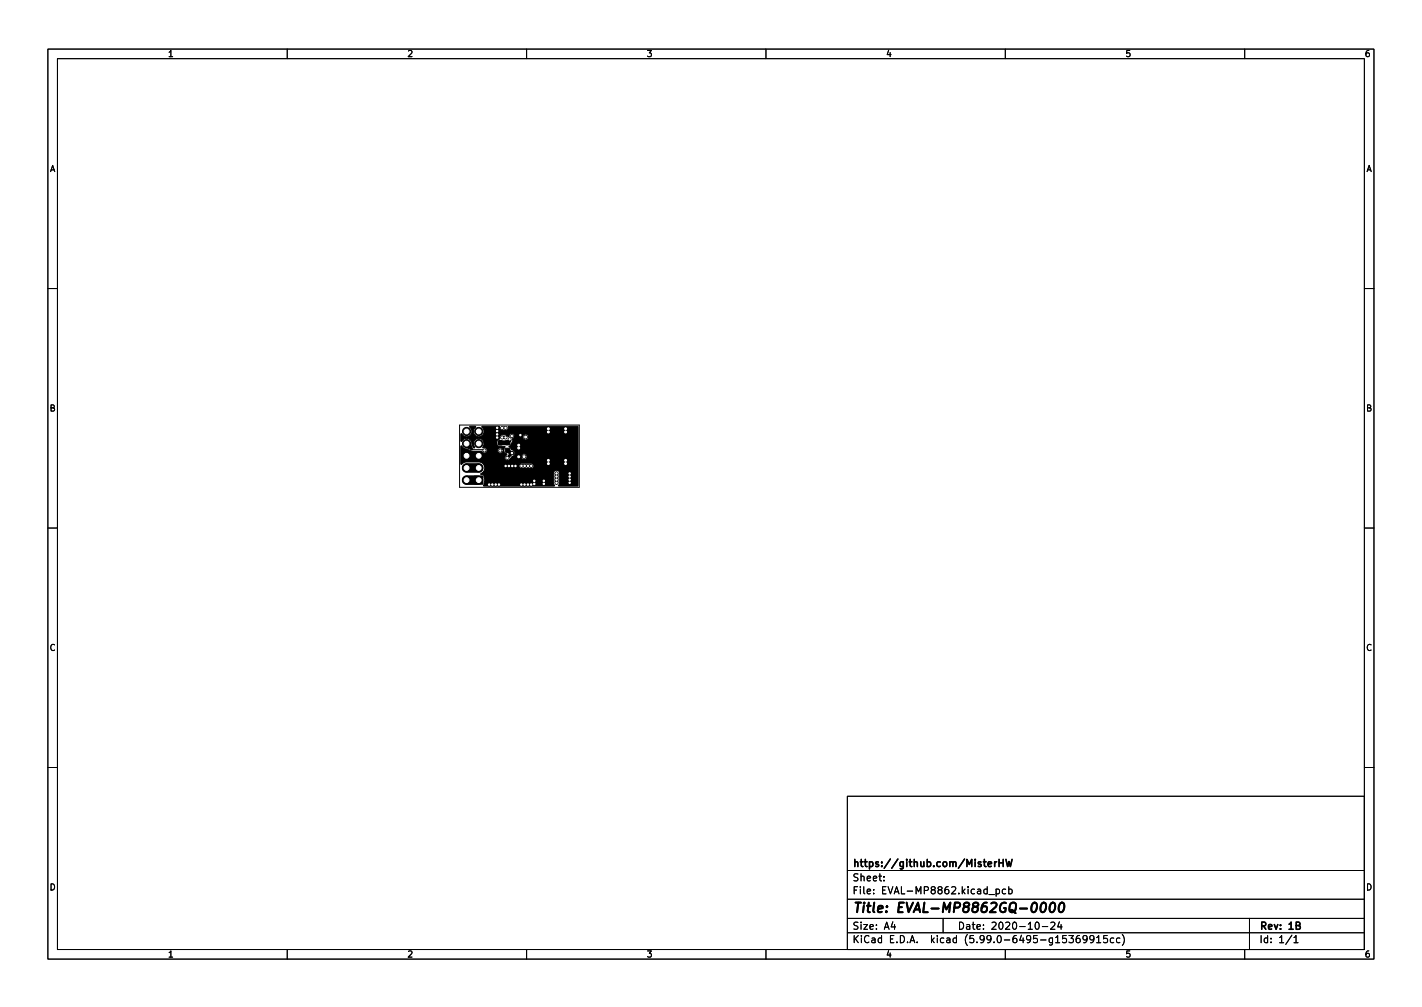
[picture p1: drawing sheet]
<svg xmlns="http://www.w3.org/2000/svg" width="297mm" height="210mm" viewBox="0 0 297 210" stroke-linecap="round" stroke-linejoin="round" font-family="sans-serif">
<g fill="none" stroke="#000" stroke-width=".21">
<path d="M10 10.2h277v190.1h-277zM12 12.2h273v186.1h-273zM60 10.2v2M110 10.2v2M160 10.2v2M210 10.2v2M260 10.2v2M10 60.2h2M285 60.2h2M96 88.7h25v13h-25zM10 110.2h2M285 110.2h2"/>
<path d="M10 160.2h2M177 166.3h108v32h-108zM285 160.2h2M60 198.3v2M110 198.3v2M160 198.3v2M177 194.8h108M177 191.8h108M177 187.8h108M177 181.8h108M184.6 183.8v.1M184.6 183v.1"/>
<path d="M186.5 192.5l-.4 1h1M186.9 193v1M197 191.8v3M206.6 186.8h1.1M208.1 185.7l.4-.1 .3 .3-.2 .7h-.5M208.1 185.6v1.5M210 198.3v2M210.1 185.7l-.5-.1-.2 .3 .1 .7h.6M210.7 185.7l.4-.1 .3 .3-.1 .7h-.6M210.7 185.1v1.5M216.4 192.7l.2-.2a.8 .8 0 0 1 .5 .8 .8 .8 0 0 1-.5 .7l-.2-.1-.2-.4zM217.7 193.5h1.2"/>
<path d="M219.5 192.7l.6-.2 .3 .5-1 1h1M221.3 192.5l-.4 1h1M221.6 193v1M223.3 195.3h.9l-.5 .6 .4 .1v.7l-.2 .1-.6-.1M225.5 195.3l-.4 .1a1.01 1.01 0 0 0 0 1.4l.5-.1v-.5l-.2-.3-.5 .1-.1 .2M227.1 196l-.3 .3h-.3l-.3-.3 .2-.6 .4-.1 .2 .2a.99 .99 0 0 1-.4 1.3h-.2M228.5 196l-.3 .3h-.3l-.3-.3 .2-.6 .4-.1 .2 .2a.99 .99 0 0 1-.3 1.3h-.3M229.1 195.8l.4-.5v1.5M229.1 196.8h.8M231.3 195.3h-.7l-.1 .7 .2-.1 .5 .1 .2 .2-.1 .5-.2 .1-.6-.1M232.6 195.9l-.4-.1-.3 .3 .2 .7h.5M233.9 195.9l-.4-.1-.3 .3 .2 .7h.5"/>
<path d="M234.4 195.1a1.72 1.72 0 0 1 0 2.3M260 198.3v2M261 191.8v6.5M269.9 195.3l-1.3 1.9M270.3 195.8l.4-.5v1.5M270.3 196.8h.8"/>
</g>
<path d="M207.8 179.9v1M208.2 179.9l-.4 .3M208.7 179.4v1.5M209.6 179.4v1.5M210.1 179.4l.4 1.5 .3-1 .3 1 .3-1.5M208.7 180.1h.9M270.8 193.2h.6l.2-.2-.1-.3-.7-.2v1.5h.5l.3-.1v-.4l-.3-.3" fill="none" stroke="#000" stroke-width=".3"/>
<path d="M217.6 188.7l.5-.2a1.19 1.19 0 0 1-.4 2l-.3-.2a1.69 1.69 0 0 1 .2-1.6zM219.5 188.7l.5-.2a1.19 1.19 0 0 1-.4 2l-.3-.2a1.69 1.69 0 0 1 .2-1.6zM221.5 188.7l.5-.2a1.19 1.19 0 0 1-.5 2l-.2-.2a1.69 1.69 0 0 1 .2-1.6z" fill="none" stroke="#000" stroke-width=".4"/>
<g fill="#000" stroke="#000" stroke-width=".21">
<path d="M97.3 92.5h.9l.5 1.2-.1 .2-1.3-.5zM96.3 90.6h.2l.3 .4a1.14 1.14 0 0 0 1.6-.3 1.14 1.14 0 0 0-.3-1.6l1.1-.1 .2 .1a1.14 1.14 0 0 0 .2 2 1.15 1.15 0 0 0 1.4-.6 1.15 1.15 0 0 0-.4-1.4l3.7-.1 .3 .8 1 .1 .5-.3 .1-.6h14.5v12.4l-4 .1 .2-.6v-2.1a.65 .65 0 0 0-.6-.6 .65 .65 0 0 0-.7 .6v2l.2 .5-.1 .2h-14.6l-.1-.1 .1-.2a2.24 2.24 0 0 0-.2-2.1l-.5-.1 .7-.7 .1-.4v-.6h7.2l.1 .3 .3 .2h2.1l.5-.1 .1-.5-.1-.3-.3-.2h-2.2l-.4 .2-.1 .4h-7.2l-.4-.6-.7-.2h-2.9l-.9 .4v-3.8l.6 .5 1.8 .7h2a.56 .56 0 0 0 .7 .3 .56 .56 0 0 0 .3-.8 .56 .56 0 0 0-.7-.3l-.2-.1 .3-.9h2.6l.2 .5 .2 .1 1.4 .1-.3 .7-.1 .1a.55 .55 0 0 0-.9-.4 .55 .55 0 0 0-.1 .9 .55 .55 0 0 0 .9-.3h.2l.2 .4 .5 .2-.5 .7 .1 .4 .3 .2 .5-.1 .7-.7h1.9v.2a.61 .61 0 0 0 1 .3 .61 .61 0 0 0-.2-1 .61 .61 0 0 0-.8 .5h-1.9h.1a.68 .68 0 0 0 .5-.8 .68 .68 0 0 0-.7-.6l-.6-.6 .7-1 .1-.7 .3-.4h1.8a.61 .61 0 0 0 .9 .6 .61 .61 0 0 0 .1-1 .61 .61 0 0 0-1 .3v.1h-1.8a.56 .56 0 0 0-.5-.7 .56 .56 0 0 0-.6 .6l-.1 .1-.5-.4h-.9l-.4 .3-.1 .6-.4 .2-.2 .6h-2.6a1.13 1.13 0 0 0-1.6-.8 1.13 1.13 0 0 0-.3 1.8h-.3l-.3-.9a1.16 1.16 0 0 0-1-1.1 1.16 1.16 0 0 0-1.2 .7zM99.1 99.4h1.7v1.7h-1.7zM102.6 92h.7v.9h-.7zM104.1 92h.8v.9h-.8zM105.6 93.7h.8v.7h-.8zM105.6 92.1h.8v.7h-.8z"/>
<circle cx="97.5" cy="95.2" r=".85"/>
<circle cx="97.5" cy="97.7" r=".85"/>
<circle cx="97.5" cy="92.6" r=".85"/>
<circle cx="97.5" cy="90.1" r=".85"/>
<circle cx="100" cy="95.2" r=".85"/>
<circle cx="100" cy="97.7" r=".85"/>
<circle cx="100" cy="90.1" r=".85"/>
<circle cx="100" cy="92.6" r=".85"/>
<circle cx="101.2" cy="94" r=".3"/>
<circle cx="103.8" cy="90.7" r=".3"/>
<circle cx="103.8" cy="89.3" r=".3"/>
<circle cx="103.8" cy="91.4" r=".3"/>
<circle cx="103.8" cy="90" r=".3"/>
<circle cx="104.5" cy="94.1" r=".3"/>
<circle cx="104.9" cy="89.3" r=".3"/>
<circle cx="104.9" cy="91.3" r=".3"/>
<circle cx="105.6" cy="89.3" r=".3"/>
<circle cx="105.6" cy="91.3" r=".3"/>
<circle cx="105.6" cy="97.3" r=".3"/>
<circle cx="106" cy="95.6" r=".3"/>
<circle cx="106.3" cy="97.3" r=".3"/>
<circle cx="106.5" cy="91.7" r=".3"/>
<circle cx="106.9" cy="91" r=".3"/>
<circle cx="106.9" cy="94.6" r=".3"/>
<circle cx="107" cy="97.3" r=".3"/>
<circle cx="107.7" cy="97.3" r=".3"/>
<circle cx="108.4" cy="95.4" r=".35"/>
<circle cx="108.4" cy="93.5" r=".35"/>
<circle cx="108.4" cy="92.9" r=".35"/>
<circle cx="108.7" cy="90.8" r=".3"/>
<circle cx="108.9" cy="97.3" r=".3"/>
<circle cx="109.5" cy="95.3" r=".35"/>
<circle cx="109.6" cy="97.3" r=".3"/>
<circle cx="109.8" cy="91.2" r=".35"/>
<circle cx="110.3" cy="97.3" r=".3"/>
<circle cx="111" cy="97.3" r=".3"/>
<circle cx="114.5" cy="96.1" r=".4"/>
<circle cx="114.5" cy="89.5" r=".4"/>
<circle cx="114.5" cy="90.2" r=".4"/>
<circle cx="114.5" cy="96.8" r=".4"/>
<circle cx="116.2" cy="99.5" r=".3"/>
<circle cx="116.2" cy="98.8" r=".3"/>
<circle cx="118.1" cy="96.1" r=".4"/>
<circle cx="118.1" cy="89.5" r=".4"/>
<circle cx="118.2" cy="90.2" r=".4"/>
<circle cx="118.2" cy="96.8" r=".4"/>
<circle cx="119" cy="99.5" r=".3"/>
<circle cx="119" cy="98.8" r=".3"/>
<circle cx="97.5" cy="100.2" r=".85"/>
<circle cx="102.2" cy="101.2" r=".3"/>
<circle cx="102.8" cy="101.2" r=".3"/>
<circle cx="103.6" cy="101.2" r=".3"/>
<circle cx="104.2" cy="101.2" r=".3"/>
<circle cx="108.9" cy="101.2" r=".3"/>
<circle cx="109.6" cy="101.2" r=".3"/>
<circle cx="110.3" cy="101.2" r=".3"/>
<circle cx="111" cy="101.2" r=".3"/>
<circle cx="111.6" cy="100.4" r=".3"/>
<circle cx="111.6" cy="101" r=".3"/>
<circle cx="113.6" cy="100.4" r=".3"/>
<circle cx="113.6" cy="101" r=".3"/>
<circle cx="116.2" cy="100.1" r=".3"/>
<circle cx="116.2" cy="100.8" r=".3"/>
<circle cx="119" cy="100.1" r=".3"/>
<circle cx="119" cy="100.8" r=".3"/>
</g>
<path d="M97.5 95.2h2.5" fill="none" stroke="#000" stroke-width="1.5"/>
<path d="M103.8 89.3v2.1M106.1 94l.6 .6M106.5 92l-.5 .4M116.2 98.8v2" fill="none" stroke="#000" stroke-width=".8"/>
<path d="M104.9 89.3h.7M104.9 91.3h.7M106.5 91.7v.3M107 94.6l-1 1M108.9 97.3h2.1" fill="none" stroke="#000" stroke-width=".6"/>
<path d="M97.5 97.7h2.5M97.5 100.2h2.5" fill="none" stroke="#000" stroke-width="2"/>
<path d="M97.5 92.6l1.2 1.3h2.4l.1 .1M106 94h.1M106.5 94.8v.2M106.7 94.6h.3M106.9 91v.2" fill="none" stroke="#000" stroke-width=".25"/>
<path d="M104.5 92.4h1.5" fill="none" stroke="#000" stroke-width="1"/>
<circle cx="107" cy="94.6" r=".4" fill="#000"/>
<g fill="#fff" stroke="#fff" stroke-width=".21">
<circle cx="108.3" cy="92.9" r=".2"/>
<circle cx="103.6" cy="101.2" r=".15"/>
<circle cx="102.9" cy="101.2" r=".15"/>
<circle cx="102.2" cy="101.2" r=".15"/>
<circle cx="103.9" cy="89.3" r=".15"/>
<circle cx="118.1" cy="89.5" r=".2"/>
<circle cx="114.6" cy="96.8" r=".2"/>
<circle cx="114.6" cy="96.1" r=".2"/>
<circle cx="108.3" cy="95.4" r=".2"/>
<circle cx="113.6" cy="100.4" r=".15"/>
<circle cx="109.6" cy="101.2" r=".15"/>
<circle cx="119" cy="100.8" r=".15"/>
<circle cx="119" cy="98.8" r=".15"/>
<circle cx="114.6" cy="89.5" r=".2"/>
<circle cx="105.6" cy="97.3" r=".15"/>
<circle cx="118.1" cy="96.8" r=".2"/>
<circle cx="108.3" cy="93.5" r=".2"/>
<circle cx="104.2" cy="101.2" r=".15"/>
<circle cx="118.1" cy="90.2" r=".2"/>
<circle cx="110.3" cy="101.2" r=".15"/>
<circle cx="113.6" cy="101" r=".15"/>
<circle cx="107.7" cy="97.3" r=".15"/>
<circle cx="114.6" cy="90.2" r=".2"/>
<circle cx="103.9" cy="90" r=".15"/>
<circle cx="111.6" cy="100.4" r=".15"/>
<circle cx="103.9" cy="91.4" r=".15"/>
<circle cx="108.7" cy="90.8" r=".15"/>
<circle cx="111.6" cy="101" r=".15"/>
<circle cx="107" cy="97.3" r=".15"/>
<circle cx="118.1" cy="96.1" r=".2"/>
<circle cx="103.9" cy="90.7" r=".15"/>
<circle cx="106.3" cy="97.3" r=".15"/>
<circle cx="110.9" cy="101.2" r=".15"/>
<circle cx="119" cy="100.1" r=".15"/>
<circle cx="108.9" cy="101.2" r=".15"/>
<circle cx="119" cy="99.5" r=".15"/>
<circle cx="104.5" cy="94.1" r=".15"/>
<circle cx="104.9" cy="89.3" r=".15"/>
<circle cx="105.6" cy="89.3" r=".15"/>
<circle cx="105.6" cy="91.3" r=".15"/>
<circle cx="109.8" cy="91.2" r=".2"/>
<circle cx="104.9" cy="91.3" r=".15"/>
<circle cx="116.3" cy="98.8" r=".15"/>
<circle cx="110.3" cy="97.3" r=".15"/>
<circle cx="111" cy="97.3" r=".15"/>
<circle cx="109.5" cy="95.3" r=".2"/>
<circle cx="116.3" cy="100.1" r=".15"/>
<circle cx="116.3" cy="99.5" r=".15"/>
<circle cx="109.6" cy="97.3" r=".15"/>
<circle cx="116.3" cy="100.8" r=".15"/>
<circle cx="108.9" cy="97.3" r=".15"/>
<circle cx="106.9" cy="91" r=".15"/>
<circle cx="101.2" cy="94" r=".15"/>
<circle cx="106.5" cy="91.7" r=".15"/>
<circle cx="106" cy="95.6" r=".15"/>
<circle cx="106.9" cy="94.6" r=".15"/>
<circle cx="100" cy="100.2" r=".5"/>
<circle cx="97.5" cy="100.2" r=".5"/>
<circle cx="100" cy="97.7" r=".5"/>
<circle cx="97.5" cy="97.7" r=".5"/>
<circle cx="100" cy="95.2" r=".5"/>
<circle cx="97.5" cy="95.2" r=".5"/>
<circle cx="100" cy="92.6" r=".5"/>
<circle cx="97.5" cy="92.6" r=".5"/>
<circle cx="100" cy="90.1" r=".5"/>
<circle cx="97.5" cy="90.1" r=".5"/>
</g>
<text font-size="2.8" x="178" y="190.6">Title: EVAL-MP8862GQ-0000</text>
<g font-size="2.1">
<text x="178" y="184">Sheet:</text>
<text x="178" y="181">https://github.com/MisterHW</text>
<text x="178" y="186.7">File: EVAL-MP8862.kicad_pcb</text>
<text x="178" y="196.9">KiCad E.D.A. kicad (5.99.0-6495-g15369915cc)</text>
<text x="178" y="194.1">Size: A4</text>
<text x="200" y="194.1">Date: 2020-10-24</text>
<text x="263" y="194.1">Rev: 1B</text>
<text x="263" y="196.9">Id: 1/1</text>
</g>
<g font-size="1.8">
<text x="35" y="11.9">1</text>
<text x="85" y="11.9">2</text>
<text x="135" y="11.9">3</text>
<text x="185" y="11.9">4</text>
<text x="235" y="11.9">5</text>
<text x="285" y="11.9">6</text>
<text x="10.3" y="35.9">A</text>
<text x="285.3" y="35.9">A</text>
<text x="10.3" y="85.9">B</text>
<text x="285.3" y="85.9">B</text>
<text x="10.3" y="135.9">C</text>
<text x="285.3" y="135.9">C</text>
<text x="10.3" y="185.9">D</text>
<text x="285.3" y="185.9">D</text>
<text x="35" y="199.9">1</text>
<text x="85" y="199.9">2</text>
<text x="135" y="199.9">3</text>
<text x="185" y="199.9">4</text>
<text x="235" y="199.9">5</text>
<text x="285" y="199.9">6</text>
</g>
</svg>
